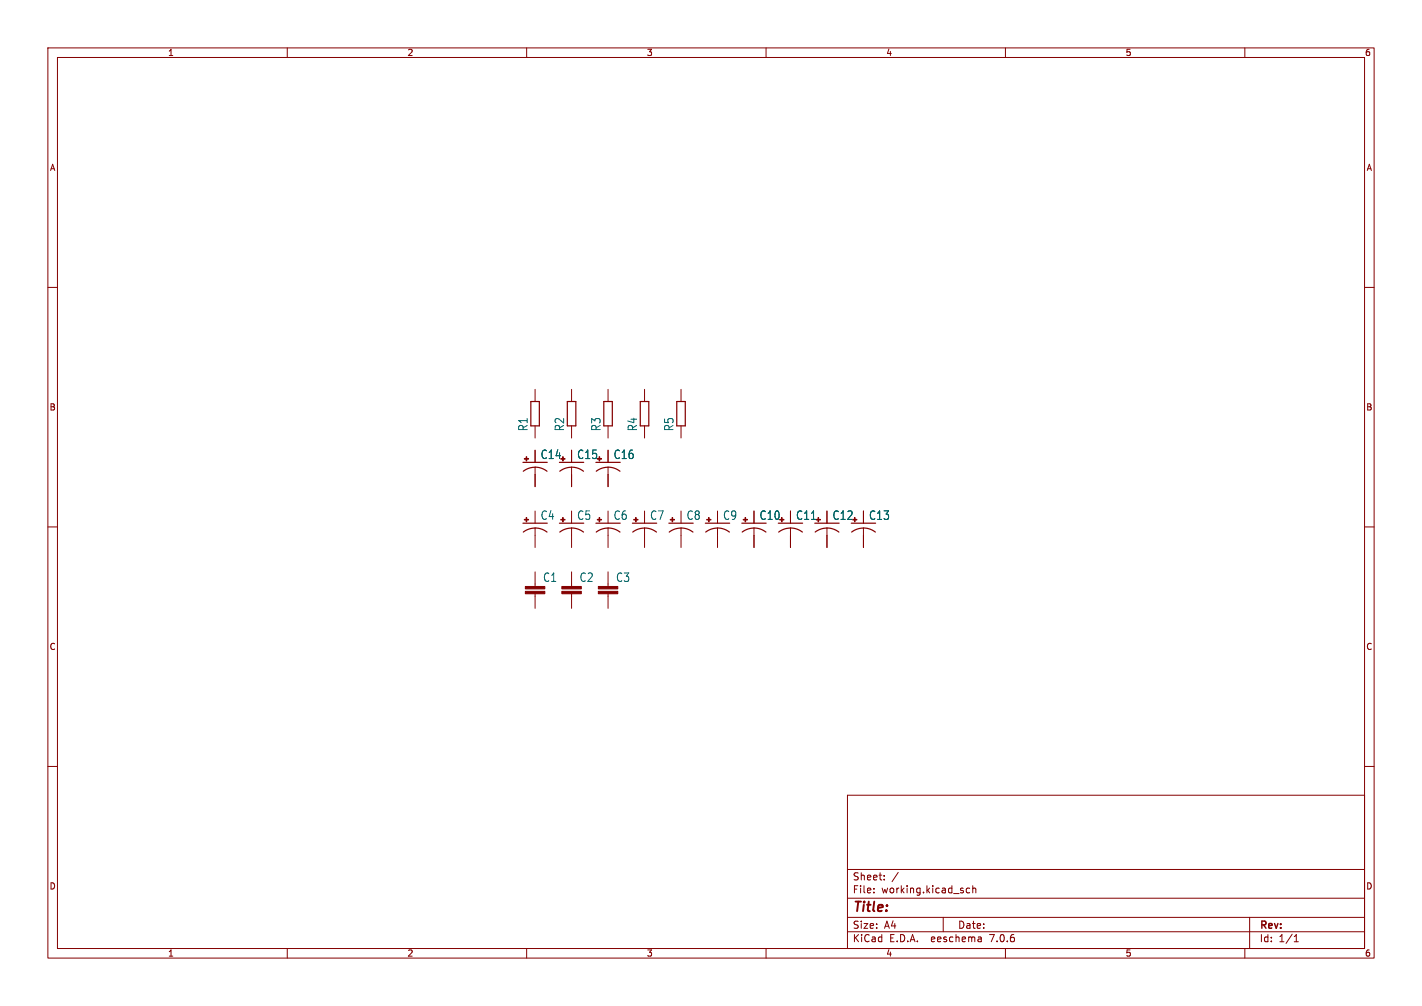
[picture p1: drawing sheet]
<svg xmlns="http://www.w3.org/2000/svg" width="297mm" height="210mm" viewBox="0 0 297 210" stroke-linecap="round" stroke-linejoin="round" font-family="sans-serif">
<g fill="none" stroke="#840000" stroke-width=".21">
<path d="M10 10h277v190h-277zM12 12h273v186h-273zM60 10v2M110 10v2M160 10v2M210 10v2M260 10v2M10 60h2M285 60h2M111.8 81.3v2.5M111.8 88.9v2.5M111.8 94v2.5"/>
<path d="M111.8 97.5v4.1M119.4 81.3v2.5M119.4 88.9v2.5M119.4 94v2.5M119.4 97.5v4.1M127 81.3v2.5M127 88.9v2.5M127 94v2.5M127 97.5v4.1M134.6 81.3v2.5M134.6 88.9v2.5M142.2 81.3v2.5"/>
<path d="M142.2 88.9v2.5M10 110h2M111.8 106.7v2.5M111.8 110.2v4.1M111.8 119.4v3M119.4 106.7v2.5M119.4 110.2v4.1M119.4 119.4v3M127 106.7v2.5M127 110.2v4.1M127 119.4v3M134.6 106.7v2.5"/>
<path d="M134.6 110.2v4.1M142.2 106.7v2.5M142.2 110.2v4.1M149.9 106.7v2.5M149.9 110.2v4.1M157.5 106.7v2.5M157.5 110.2v4.1M165.1 106.7v2.5M165.1 110.2v4.1M172.7 106.7v2.5M172.7 110.2v4.1M180.3 106.7v2.5"/>
<path d="M180.3 110.2v4.1M285 110h2M111.8 124v3M119.4 124v3M127 124v3M10 160h2M285 160h2M177 166h108v32h-108zM60 198v2M110 198v2M160 198v2M177 194.5h108"/>
<path d="M177 191.5h108M177 187.5h108M177 181.5h108M182.5 186.3v.1M182.5 185.5v.1M184.7 183.6v.1M184.7 182.8v.1M187.6 182.1l-1.3 2M197 191.5v3M202.5 185.5l-.4-.1-.3 .3 .2 .6h.5M203.2 185.5l.2-.1 .3 .1 .1 .9M203.2 184.9v1.5"/>
<path d="M204.9 195.7l.1 .9M205 196.5l-.2 .1M205 196h-.2M210 198v2M260 198v2M261 191.5v6.5M270.3 196.6h.9M270.3 195.5l.4-.4v1.5"/>
</g>
<g fill="#840000" stroke="#840000" stroke-width=".21">
<path d="M117.3 123.4h4.1v.6h-4.1z"/>
<path d="M117.3 122.4h4.1v.5h-4.1z"/>
<path d="M124.7 108.4h.9v.2h-.9z"/>
<path d="M125.1 108h.2v.9h-.2z"/>
<path d="M117.1 108.4h.9v.2h-.9z"/>
<path d="M117.5 108h.1v.9h-.1z"/>
<path d="M109.5 108.4h.9v.2h-.9z"/>
<path d="M109.9 108h.1v.9h-.1z"/>
<path d="M109.7 123.4h4.1v.6h-4.1z"/>
<path d="M109.7 122.4h4.1v.5h-4.1z"/>
<path d="M125 123.4h4v.6h-4z"/>
<path d="M125 122.4h4v.5h-4z"/>
<path d="M132.4 108.4h.9v.2h-.9z"/>
<path d="M132.7 108h.2v.9h-.2z"/>
<path d="M140 108.4h.9v.2h-.9z"/>
<path d="M140.4 108h.1v.9h-.1z"/>
<path d="M147.6 108.4h.9v.2h-.9z"/>
<path d="M148 108h.1v.9h-.1z"/>
<path d="M109.5 95.7h.9v.2h-.9z"/>
<path d="M109.9 95.3h.1v.9h-.1z"/>
<path d="M124.7 95.7h.9v.2h-.9z"/>
<path d="M125.1 95.3h.2v.9h-.2z"/>
<path d="M117.1 95.7h.9v.2h-.9z"/>
<path d="M117.5 95.3h.1v.9h-.1z"/>
<path d="M162.8 108.4h.9v.2h-.9z"/>
<path d="M163.2 108h.2v.9h-.2z"/>
<path d="M155.2 108.4h.9v.2h-.9z"/>
<path d="M155.6 108h.1v.9h-.1z"/>
<path d="M178.1 108.4h.9v.2h-.9z"/>
<path d="M178.5 108h.1v.9h-.1z"/>
<path d="M170.5 108.4h.9v.2h-.9z"/>
<path d="M170.8 108h.2v.9h-.2z"/>
</g>
<g fill="none" stroke="#840000" stroke-width=".25">
<path d="M109.2 96.5h5.1M109.3 98.4a4.1 4.1 0 0 1 4.9 0M110.9 83.8h1.7v5.1h-1.7zM116.8 96.5h5.1M116.9 98.4a4.1 4.1 0 0 1 5 0M118.5 83.8h1.8v5.1h-1.8zM124.5 96.5h5M124.5 98.4a4.1 4.1 0 0 1 5 0M126.1 83.8h1.8v5.1h-1.8zM133.7 83.8h1.8v5.1h-1.8zM141.4 83.8h1.7v5.1h-1.7zM109.2 109.2h5.1"/>
<path d="M109.3 111.1a4.1 4.1 0 0 1 4.9 0M116.8 109.2h5.1M116.9 111.1a4.1 4.1 0 0 1 5 0M124.5 109.2h5M124.5 111.1a4.1 4.1 0 0 1 5 0M132.1 109.2h5.1M132.2 111.1a4.1 4.1 0 0 1 4.9 0M139.7 109.2h5.1M139.8 111.1a4.1 4.1 0 0 1 4.9 0M147.3 109.2h5.1M147.4 111.1a4.1 4.1 0 0 1 4.9 0M154.9 109.2h5.1"/>
<path d="M155 111.1a4.1 4.1 0 0 1 5 0M162.6 109.2h5M162.6 111.1a4.1 4.1 0 0 1 5 0M170.2 109.2h5.1M170.3 111.1a4.1 4.1 0 0 1 4.9 0M177.8 109.2h5.1M177.9 111.1a4.1 4.1 0 0 1 4.9 0"/>
</g>
<text font-size="2.8" fill="#840000" x="178" y="190.9">Title:</text>
<g font-size="2.5" fill="#006464">
<text x="110.4" y="90.1" transform="rotate(-90 110.4 90.1)">R1</text>
<text x="118" y="90.1" transform="rotate(-90 118 90.1)">R2</text>
<text x="125.6" y="90.1" transform="rotate(-90 125.6 90.1)">R3</text>
<text x="133.3" y="90.1" transform="rotate(-90 133.3 90.1)">R4</text>
<text x="140.9" y="90.1" transform="rotate(-90 140.9 90.1)">R5</text>
<text x="112.8" y="96">C14</text>
<text x="120.5" y="96">C15</text>
<text x="128.1" y="96">C16</text>
<text x="112.8" y="108.7">C4</text>
<text x="120.5" y="108.7">C5</text>
<text x="128.1" y="108.7">C6</text>
<text x="135.7" y="108.7">C7</text>
<text x="143.3" y="108.7">C8</text>
<text x="150.9" y="108.7">C9</text>
<text x="158.6" y="108.7">C10</text>
<text x="166.2" y="108.7">C11</text>
<text x="173.8" y="108.7">C12</text>
<text x="181.4" y="108.7">C13</text>
<text x="113.3" y="121.7">C1</text>
<text x="121" y="121.7">C2</text>
<text x="128.6" y="121.7">C3</text>
</g>
<g font-size="2.1" fill="#840000">
<text x="178" y="184">Sheet:</text>
<text x="178" y="186.7">File:</text>
<text x="184.1" y="186.7">working.kicad_sch</text>
<text x="178" y="196.9">KiCad</text>
<text x="178" y="194.1">Size:</text>
<text x="184.7" y="194.1">A4</text>
<text x="185.7" y="196.9">E.D.A.</text>
<text x="194.6" y="196.9">eeschema</text>
<text x="200" y="194.1">Date:</text>
<text x="207" y="196.9">7.0.6</text>
<text x="263" y="194.3">Rev:</text>
<text x="263" y="196.9">Id:</text>
<text x="267.1" y="196.9">1/1</text>
</g>
<g font-size="1.8" fill="#840000">
<text x="35" y="11.9">1</text>
<text x="85" y="11.9">2</text>
<text x="135" y="11.9">3</text>
<text x="185" y="11.9">4</text>
<text x="235" y="11.9">5</text>
<text x="285" y="11.9">6</text>
<text x="10.3" y="35.9">A</text>
<text x="285.3" y="35.9">A</text>
<text x="10.3" y="85.9">B</text>
<text x="285.3" y="85.9">B</text>
<text x="10.3" y="135.9">C</text>
<text x="285.3" y="135.9">C</text>
<text x="10.3" y="185.9">D</text>
<text x="285.3" y="185.9">D</text>
<text x="35" y="199.9">1</text>
<text x="85" y="199.9">2</text>
<text x="135" y="199.9">3</text>
<text x="185" y="199.9">4</text>
<text x="235" y="199.9">5</text>
<text x="285" y="199.9">6</text>
</g>
</svg>
